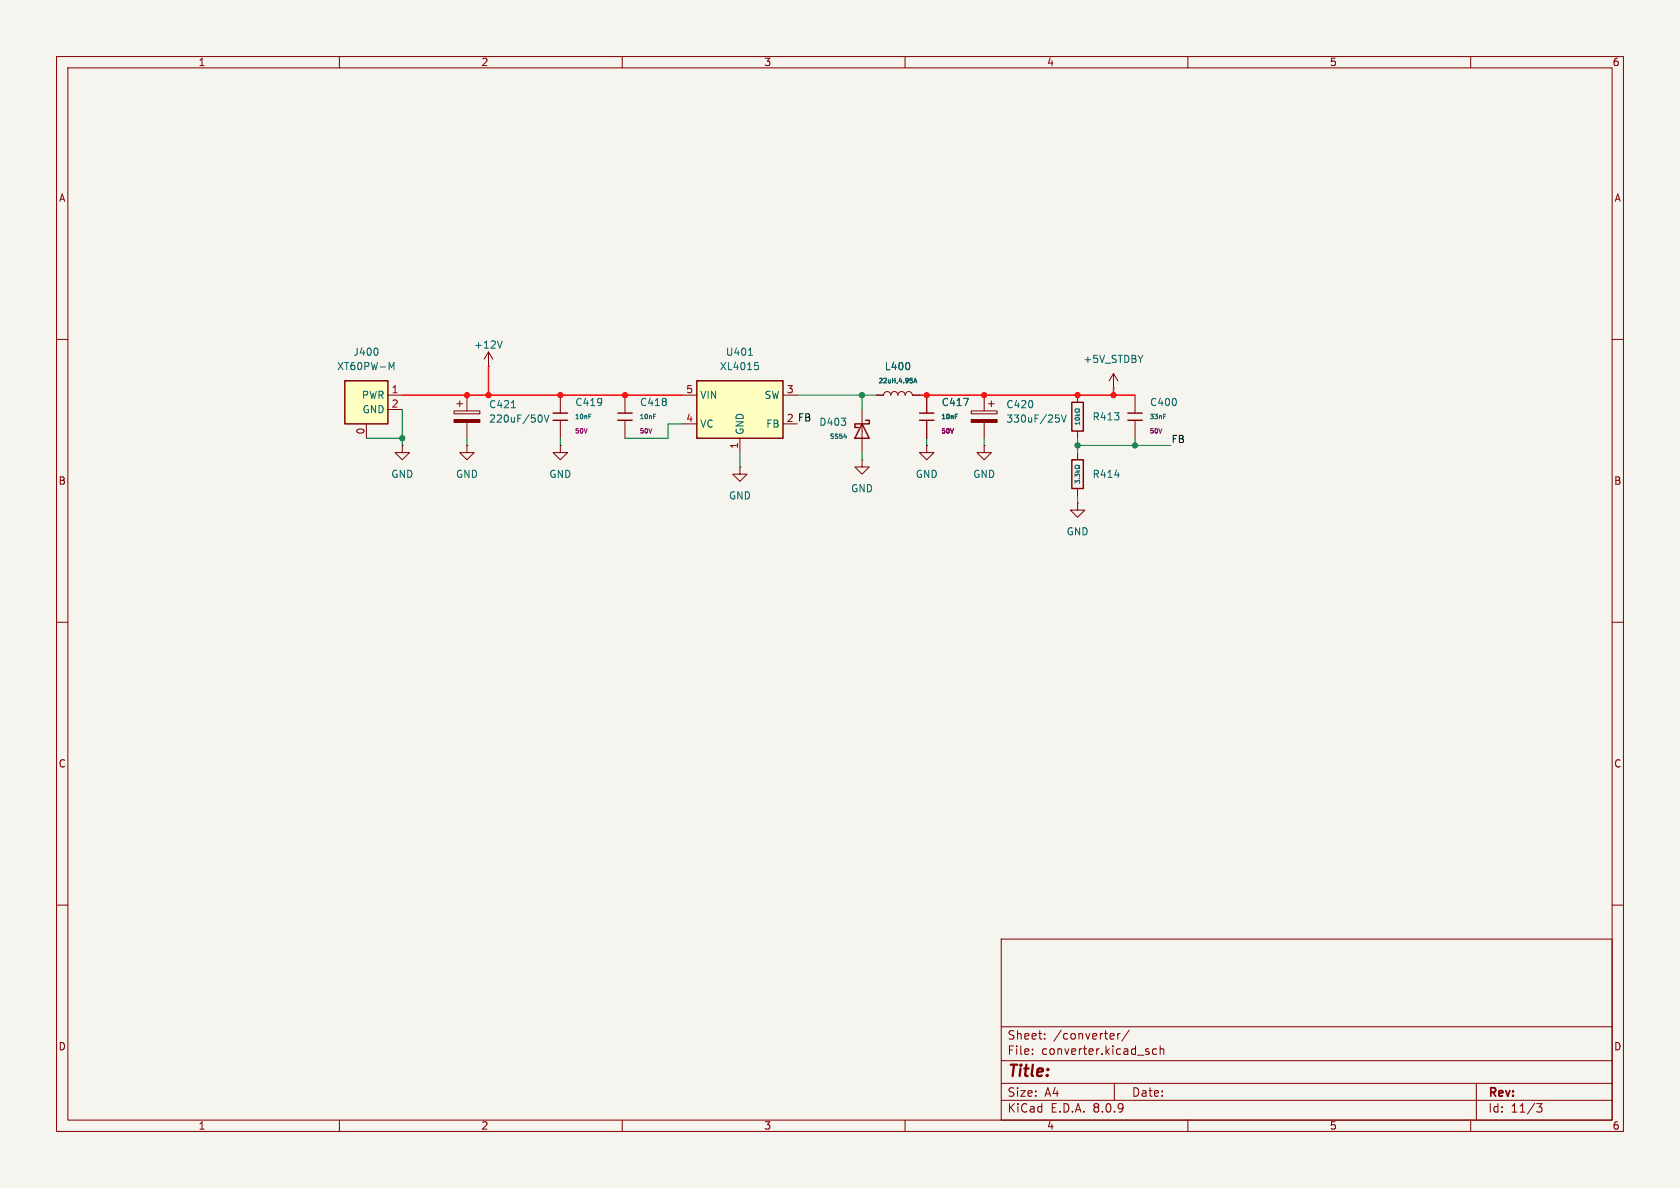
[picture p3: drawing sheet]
<svg xmlns="http://www.w3.org/2000/svg" width="297mm" height="210mm" viewBox="0 0 297 210" stroke-linecap="round" stroke-linejoin="round" font-family="sans-serif">
<path d="M0 0h297v210h-297z" fill="#f5f4ef" stroke="#f5f4ef" stroke-width=".18"/>
<g fill="none" stroke="#840000" stroke-width=".18">
<path d="M10 10h277v190h-277zM12 12h273v186h-273zM60 10v2M110 10v2M160 10v2M210 10v2M260 10v2M10 60h2M71.1 78.7v1.3h1.3l-1.3 1.3-1.3-1.3h1.3M71.1 78.7h.1M82.5 78.7v1.3h1.3l-1.3 1.3-1.2-1.3h1.2M82.5 78.7h.1"/>
<path d="M86.4 64.8h.1M86.4 62.2l.7 1.3M86.4 62.2v2.6M86.4 62.2l-.8 1.3M99.1 78.7v1.3h1.2l-1.2 1.3-1.3-1.3h1.3M99.1 78.7h.1M99.1 69.9v3.1M99.1 74.3v3.2M110.5 69.9v3.1M110.5 74.3v3.2M152.4 72.4v7.6M154.9 69.9h1.3a.64 .64 0 0 1 .6-.7 .64 .64 0 0 1 .7 .7 .64 .64 0 0 1 .6-.7 .64 .64 0 0 1 .6 .7 .64 .64 0 0 1 .7-.7 .64 .64 0 0 1 .6 .7 .64 .64 0 0 1 .7-.7 .64 .64 0 0 1 .6 .7h1.3"/>
<path d="M163.8 78.7v1.3h-1.2l1.2 1.3 1.3-1.3h-1.3M163.8 78.7h.1M163.8 69.9v3.1M163.8 74.3v3.2M174 78.7v1.3h-1.3l1.3 1.3 1.3-1.3h-1.3M174 78.7h.1M190.5 69.9v1.2M190.5 76.2v1.3M196.8 68.6h.1M196.8 66l.8 1.3M196.8 66v2.6M196.8 66l-.7 1.3"/>
<path d="M285 60h2M152.4 81.3v1.3h-1.3l1.3 1.2 1.3-1.2h-1.3M152.4 81.3h.1M10 110h2M285 110h2M10 160h2M177 166h108v32h-108zM285 160h2M60 198v2M110 198v2M160 198v2M177 194.5h108"/>
<path d="M177 191.5h108M177 187.5h108M177 181.5h108M182.5 186.3v.1M182.5 185.5v.1M184.7 183.6v.1M184.7 182.8v.1M196.7 182.7l.3 .4-.8 .1M196.9 183.6l-.2 .1M197 191.5v3M197.6 182.7v1M198 182.7l-.3 .1-.1 .2"/>
<path d="M199.6 182.1l-1.3 2M204.5 185.5l-.5-.1-.3 .3v.4l.2 .2h.6M205.1 185.5l.2-.1 .4 .1v.9M205.1 184.9v1.5M210 198v2M260 198v2M261 191.5v6.5M271.7 195.1h.9l-.5 .6 .4 .1v.7l-.2 .1-.6-.1"/>
</g>
<g fill="none" stroke="#006464" stroke-width=".18">
<path d="M88.8 60.3l-.4 1.2M104.1 73.2h.4M115.5 73.2h.4M149.2 77.2h.5M160.8 64.3v.8M161.5 67.7l.3-.8 .3 .8M161.6 67.4h.4M168.9 73.2h.4M170.4 70.4h.8l-.5 1.3M190.1 73.5h.8M190.1 73.9a.38 .38 0 0 1 .5-.1 .38 .38 0 0 1 .2 .4 .39 .39 0 0 1-.4 .1 .39 .39 0 0 1-.3-.4zM190.3 73.2l.3 .3"/>
<path d="M190.9 72.3v.2h-.2a.34 .34 0 0 0-.5-.2 .34 .34 0 0 0-.1 .5l.4 .1 .4-.2v.2M190.9 74.6v.5M190.9 74.8h-.8l.2 .3M190.9 73.2l-.3 .2"/>
</g>
<path d="M97.8 74.3h2.5M97.8 73h2.5M109.2 74.3h2.6M109.2 73h2.6M152.4 74.9l1.3 2.6h-2.6zM153 74.3h.7v.6h-2.6v.7h.7M162.6 74.3h2.5M162.6 73h2.5M189.5 71.1h2v5.1h-2z" fill="none" stroke="#840000" stroke-width=".25"/>
<path d="M61 67.3h7.6v7.6h-7.6z" fill="#ffffc2"/>
<path d="M61 67.3h7.6v7.6h-7.6zM189.5 81.3h2v5.1h-2z" fill="none" stroke="#840000" stroke-width=".25"/>
<g fill="none" stroke="#840000" stroke-width=".18">
<path d="M64.8 74.9v2.6M68.6 69.9h2.5M68.6 72.4h2.5M80.3 72.6h4.5v.6h-4.5zM80.8 71.4h1M81.3 70.9v1M82.5 69.9v2.7M82.5 74.7v2.8M171.7 72.6h4.6v.6h-4.6zM174 69.9v2.7M174 74.7v2.8M174.8 71.4h1"/>
<path d="M175.3 70.9v1M130.8 82.6v1.2h1.3l-1.3 1.3-1.3-1.3h1.3M130.8 82.6h.1M190.5 88.9v1.3h1.3l-1.3 1.2-1.3-1.2h1.3M190.5 88.9h.1M190.5 80v1.3M190.5 86.4v1.2"/>
</g>
<g fill="none" stroke="#006464" stroke-width=".18">
<path d="M66.7 61.7l.1 .3-.1 .7M68.8 64.1l.4 .9 .4-.9v1.2M90.4 72.1h.7M95.5 73.4a.79 .79 0 0 1 0 1.2M96.2 73.4l.4 1.2 .5-1.2M186.6 73.4h.6M187 73.8l.3 .3v.3l-.3 .2M187.6 73.4l.5 1.2 .4-1.2M190.1 84.3v-.5l.3 .3v-.3h.4v.5M190.1 85.4v-.5l.3 .3v-.2h.4v.4M190.1 83.5h.8M190.3 83.2l.3 .3"/>
<path d="M190.8 84.6h.1M190.9 82.2v.2h-.2a.34 .34 0 0 0-.5-.1 .34 .34 0 0 0-.1 .4l.4 .1 .4-.1v.1M190.9 83.2l-.3 .2M197.1 84h.8"/>
</g>
<g fill="#840000" stroke="#840000" stroke-width=".18">
<path d="M171.7 74.2h4.6v.5h-4.6z"/>
<path d="M80.3 74.2h4.5v.5h-4.5z"/>
</g>
<path d="M123.2 67.3h15.2v10.2h-15.2z" fill="#ffffc2"/>
<path d="M123.2 67.3h15.2v10.2h-15.2zM199.4 74.3h2.5M199.4 73h2.5" fill="none" stroke="#840000" stroke-width=".25"/>
<path d="M120.6 69.9h2.6M120.6 74.9h2.6M130.8 77.5v2.5M138.4 69.9h2.6M154.9 69.9h1.3M161.3 69.9h1.3M163.8 69.9v3.1M163.8 74.3v3.2M200.7 69.9v3.1M200.7 74.3v3.2" fill="none" stroke="#840000" stroke-width=".18"/>
<path d="M132.3 62.8h.7M133.4 64.1h.6M133.6 64.6h.3l.2 .2-.1 .4-.4 .1M160.8 64.3v.8M161.5 67.7l.3-.8 .3 .8M161.6 67.4h.4M168.9 73.2h.4M170.4 70.4h.8l-.5 1.3M205.7 73.2h.4" fill="none" stroke="#006464" stroke-width=".18"/>
<path d="M71.1 69.9h49.5M86.4 64.8v5.1M162.6 69.9h38.1M196.8 68.6v1.3" fill="none" stroke="#f00" stroke-width=".25"/>
<g fill="none" stroke="#009600" stroke-width=".18">
<path d="M64.8 77.5h6.3M71.1 72.4v6.3M82.5 77.5v1.2M99.1 77.5v1.2M120.6 74.9h-2.5v2.6h-7.6M141 69.9h13.9M152.4 69.9v2.5M163.8 77.5v1.2M174 77.5v1.2M190.5 78.7h16.5M190.5 77.5v2.5M200.7 77.5v1.2"/>
<path d="M130.8 80v2.6M152.4 80v1.3M190.5 87.6v1.3"/>
</g>
<g fill="#f00" stroke="#f00" stroke-width=".18">
<circle cx="190.5" cy="69.9" r=".46"/>
<circle cx="174" cy="69.9" r=".46"/>
<circle cx="163.8" cy="69.9" r=".46"/>
<circle cx="196.8" cy="69.9" r=".46"/>
<circle cx="110.5" cy="69.9" r=".46"/>
<circle cx="99.1" cy="69.9" r=".46"/>
<circle cx="82.5" cy="69.9" r=".46"/>
<circle cx="86.4" cy="69.9" r=".46"/>
</g>
<g fill="#009600" stroke="#009600" stroke-width=".18">
<circle cx="200.7" cy="78.7" r=".46"/>
<circle cx="190.5" cy="78.7" r=".46"/>
<circle cx="152.4" cy="69.9" r=".46"/>
<circle cx="71.1" cy="77.5" r=".46"/>
</g>
<text font-size="2.8" fill="#840000" x="178" y="190.9">Title:</text>
<g font-size="2.1" fill="#840000">
<text x="178" y="184">Sheet:</text>
<text x="186.2" y="184">/converter/</text>
<text x="178" y="186.7">File:</text>
<text x="184.1" y="186.7">converter.kicad_sch</text>
<text x="178" y="196.9">KiCad</text>
<text x="178" y="194.1">Size:</text>
<text x="184.7" y="194.1">A4</text>
<text x="185.7" y="196.9">E.D.A.</text>
<text x="193.3" y="196.9">8.0.9</text>
<text x="200" y="194.1">Date:</text>
<text x="263" y="194.3">Rev:</text>
<text x="263" y="196.9">Id:</text>
<text x="267.1" y="196.9">11/3</text>
</g>
<g font-size="1.8" fill="#840000">
<text x="35" y="11.9">1</text>
<text x="85" y="11.9">2</text>
<text x="135" y="11.9">3</text>
<text x="185" y="11.9">4</text>
<text x="235" y="11.9">5</text>
<text x="285" y="11.9">6</text>
<text x="10.3" y="35.9">A</text>
<text x="285.3" y="35.9">A</text>
<text x="10.3" y="85.9">B</text>
<text x="285.3" y="85.9">B</text>
<text x="10.3" y="135.9">C</text>
<text x="285.3" y="135.9">C</text>
<text x="10.3" y="185.9">D</text>
<text x="285.3" y="185.9">D</text>
<text x="35" y="199.9">1</text>
<text x="85" y="199.9">2</text>
<text x="135" y="199.9">3</text>
<text x="185" y="199.9">4</text>
<text x="235" y="199.9">5</text>
<text x="285" y="199.9">6</text>
</g>
<g font-size="1.8" fill="#006464">
<text x="59.5" y="65.6">XT60PW-M</text>
<text x="62.4" y="63.1">J400</text>
<text x="83.7" y="61.8">+12V</text>
<text x="127.2" y="65.6">XL4015</text>
<text x="128.2" y="63.1">U401</text>
<text x="156.3" y="65.6">L400</text>
<text x="191.4" y="64.4">+5V_STDBY</text>
<text x="63.9" y="70.7">PWR</text>
<text x="101.6" y="72">C419</text>
<text x="113" y="72">C418</text>
<text x="123.7" y="70.7">VIN</text>
<text x="135.1" y="70.7">SW</text>
<text x="166.4" y="72">C417</text>
<text x="203.2" y="72">C400</text>
<text x="64" y="73.3">GND</text>
<text x="86.4" y="72.4">C421</text>
<text x="86.4" y="74.9">220uF/50V</text>
<text x="123.7" y="75.8">VC</text>
<text x="131.7" y="77" transform="rotate(-90 131.7 77)">GND</text>
<text x="135.4" y="75.8">FB</text>
<text x="144.7" y="75.5">D403</text>
<text x="177.8" y="72.4">C420</text>
<text x="177.8" y="74.9">330uF/25V</text>
<text x="193" y="74.5">R413</text>
<text x="69.1" y="84.7">GND</text>
<text x="80.5" y="84.7">GND</text>
<text x="97" y="84.7">GND</text>
<text x="128.8" y="88.5">GND</text>
<text x="150.4" y="87.2">GND</text>
<text x="161.8" y="84.7">GND</text>
<text x="172" y="84.7">GND</text>
<text x="193" y="84.7">R414</text>
<text x="188.5" y="94.8">GND</text>
</g>
<g font-size="1.8" fill="#a90000">
<text x="69.1" y="69.6">1</text>
<text x="121.2" y="69.6">5</text>
<text x="139" y="69.6">3</text>
<text x="64.5" y="76.9" transform="rotate(-90 64.5 76.9)">0</text>
<text x="69.1" y="72.1">2</text>
<text x="121.2" y="74.7">4</text>
<text x="130.6" y="79.4" transform="rotate(-90 130.6 79.4)">1</text>
</g>
<g font-size="1.8" fill="#0f0f0f">
<text x="139" y="74.7">2 FB</text>
<text x="207" y="78.4">FB</text>
</g>
<g font-size="1.1" fill="#006464">
<text x="155.2" y="67.9">22uH,4.95A</text>
<text x="101.5" y="74.3">10nF</text>
<text x="113" y="74.3">10nF</text>
<text x="146.6" y="77.8">SS54</text>
<text x="166.3" y="74.3">10nF</text>
<text x="203.1" y="74.3">33nF</text>
</g>
<g font-size="1.1" fill="#840084">
<text x="101.5" y="76.8">50V</text>
<text x="113" y="76.8">50V</text>
<text x="166.3" y="76.8">50V</text>
<text x="203.1" y="76.8">50V</text>
</g>
</svg>
